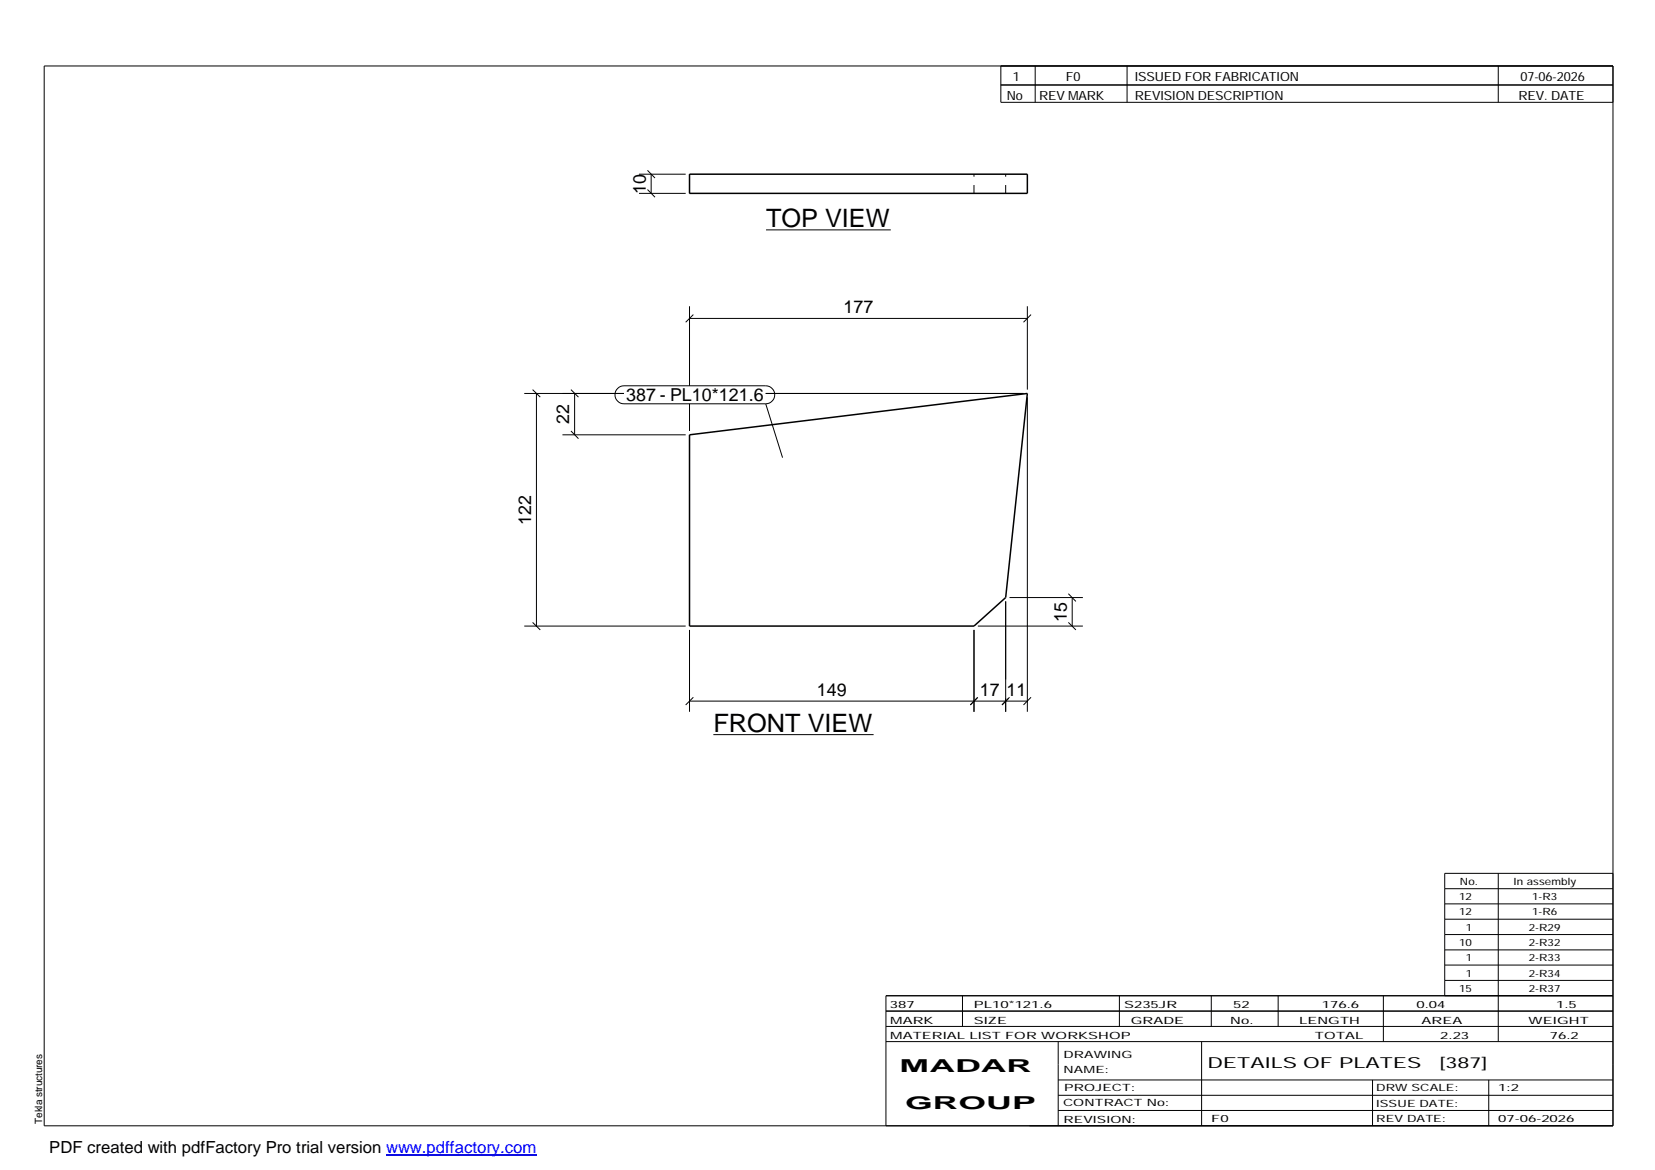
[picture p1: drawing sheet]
<svg xmlns="http://www.w3.org/2000/svg" width="420mm" height="297mm" viewBox="0 0 420 297" stroke-linecap="round" stroke-linejoin="round" font-family="sans-serif">
<path d="M175 44.2h85.8v4.9h-85.8zM175 110.4l85.8-10.5-5.5 51.8-8 7.2h-72.3z" fill="none" stroke="#000" stroke-width=".38"/>
<path d="M175 44.2v4.9M247.3 49.1v-4.9M255.3 49.1v-4.9" fill="none" stroke="#000" stroke-width=".25" stroke-dasharray="2.1 2.1" stroke-linecap="butt"/>
<g fill="none" stroke="#000" stroke-width=".25">
<path d="M11.2 16.7h398.3v269.1h-398.3zM254.1 16.7v9.3h155.4M262.8 16.7v9.3M286.1 16.7v9.3M380.4 16.7v9.3M254.1 21.6h155.4M162.2 49.1h11.9M162.2 44.2h11.9M164.4 48.1l1.9 2M164.4 43.3l1.9 1.9M165.3 44.2v4.9M194.5 58.4h31.6"/>
<path d="M175 77.8v20.1M176 79.9l-1.9 1.9M260.8 77.8v21.1M261.7 79.9l-1.9 1.9M133.1 99.9h25.3M135.2 98.9l2 1.9M136.2 99.9v59M144.9 98.9l2 1.9M145.9 99.9v10.5M156.8 98.6l.7-.5 .9-.2h36a2.29 2.29 0 0 1 2.3 2.3 2.29 2.29 0 0 1-2.3 2.3h-36a2.27 2.27 0 0 1-2.1-1.4 2.27 2.27 0 0 1 .5-2.5zM175 80.8h85.8M194.4 99.9h65.4"/>
<path d="M142.8 110.4h31.3M144.9 109.4l2 2M175 102.5v6.9M194.4 102.5l4.3 13.7M260.8 100.9v79.8M133.1 158.9h41M135.2 158l2 1.9M175 159.9v20.8M247.3 159.9v20.8M248.2 158.9h26.7M255.3 152.7v28M256.3 151.7h18.6"/>
<path d="M271.2 158l1.9 1.9M271.2 150.7l1.9 2M272.2 151.7v7.2M175 178h85.8M176 177l-1.9 2M248.2 177l-1.9 2M256.3 177l-1.9 2 1.7-1.7M261.7 177l-1.9 2M181.1 186.5h40.7M366.8 225.6h42.7M366.8 229.5h42.7M366.8 233.4h42.7"/>
<path d="M366.8 237.3h42.7M380.4 221.7v42.7M409.5 221.7h-42.7v31.1M224.9 256.7h184.6M244.3 252.8v7.8M284.2 252.8v7.8M307.5 252.8v7.8M324.5 252.8v7.8M351.2 252.8v11.6M366.8 241.2h42.7M366.8 245h42.7M366.8 248.9h42.7"/>
<path d="M409.5 252.8h-184.6v33M224.9 264.4h184.6M224.9 260.6h184.6M268.6 264.4v21.4M268.6 274.2h140.9M268.6 278.1h140.9M305.1 264.4v21.4M348.4 274.2v11.6M378 274.2v11.6M268.6 281.9h140.9"/>
</g>
<path d="M98 293.3h38.2" fill="none" stroke="#00f" stroke-width=".3"/>
<g font-size="6.4">
<text x="194.5" y="57.6">TOP VIEW</text>
<text x="181.1" y="185.7">FRONT VIEW</text>
</g>
<g font-size="4.5">
<text x="164" y="49.2" transform="rotate(-90 164 49.2)">10</text>
<text x="214.1" y="79.4">177</text>
<text x="159" y="101.9">387 - PL10*121.6</text>
<text x="144.5" y="107.6" transform="rotate(-90 144.5 107.6)">22</text>
<text x="134.8" y="133.2" transform="rotate(-90 134.8 133.2)">122</text>
<text x="270.8" y="157.8" transform="rotate(-90 270.8 157.8)">15</text>
<text x="207.4" y="176.6">149</text>
<text x="248.8" y="176.6">17</text>
<text x="255.5" y="176.6">11</text>
<text x="228.4" y="272.3">MADAR</text>
<text x="229.8" y="281.6">GROUP</text>
</g>
<text font-size="4.2" x="12.5" y="292.7">PDF created with pdfFactory Pro trial version www.pdffactory.com</text>
<g font-size="3.9">
<text x="306.5" y="271.3">DETAILS OF PLATES</text>
<text x="365.4" y="271.3">[387]</text>
</g>
<g font-size="3.2">
<text x="257.1" y="20.5">1</text>
<text x="270.6" y="20.5">F0</text>
<text x="288.1" y="20.5">ISSUED FOR FABRICATION</text>
<text x="386" y="20.5">07-06-2026</text>
<text x="255.6" y="25.5">No</text>
<text x="263.8" y="25.5">REV MARK</text>
<text x="288.1" y="25.5">REVISION DESCRIPTION</text>
<text x="385.5" y="25.5">REV. DATE</text>
</g>
<g font-size="2.5">
<text x="370.6" y="224.6">No.</text>
<text x="384.3" y="224.6">In assembly</text>
<text x="370.4" y="228.5">12</text>
<text x="370.4" y="232.4">12</text>
<text x="389" y="228.5">1-R3</text>
<text x="389" y="232.4">1-R6</text>
<text x="372.1" y="236.3">1</text>
<text x="388.1" y="236.3">2-R29</text>
<text x="370.4" y="240.2">10</text>
<text x="372.1" y="244.1">1</text>
<text x="388.1" y="240.2">2-R32</text>
<text x="388.1" y="244.1">2-R33</text>
<text x="370.4" y="251.8">15</text>
<text x="372.1" y="247.9">1</text>
<text x="388.1" y="247.9">2-R34</text>
<text x="388.1" y="251.8">2-R37</text>
<text x="225.9" y="255.9">387</text>
<text x="247.3" y="255.9">PL10*121.6</text>
<text x="285.4" y="255.9">S235JR</text>
<text x="313.1" y="255.9">52</text>
<text x="335.6" y="255.9">176.6</text>
<text x="359.6" y="255.9">0.04</text>
<text x="395.1" y="255.9">1.5</text>
<text x="226" y="263.7">MATERIAL LIST FOR WORKSHOP</text>
<text x="226" y="259.9">MARK</text>
<text x="247.2" y="259.9">SIZE</text>
<text x="287.1" y="259.9">GRADE</text>
<text x="312.3" y="259.9">No.</text>
<text x="329.8" y="259.9">LENGTH</text>
<text x="333.8" y="263.7">TOTAL</text>
<text x="360.9" y="259.9">AREA</text>
<text x="365.6" y="263.7">2.23</text>
<text x="388.1" y="259.9">WEIGHT</text>
<text x="393.4" y="263.7">76.2</text>
<text x="270" y="268.5">DRAWING</text>
<text x="270" y="272.5">NAME:</text>
<text x="269.9" y="280.9">CONTRACT No:</text>
<text x="270.2" y="277">PROJECT:</text>
<text x="349.4" y="277.1">DRW SCALE:</text>
<text x="349.4" y="281">ISSUE DATE:</text>
<text x="380.4" y="277.1">1:2</text>
<text x="10.7" y="285.4" transform="rotate(-90 10.7 285.4)">Tekla structures</text>
<text x="270" y="285">REVISION:</text>
<text x="307.5" y="284.8">F0</text>
<text x="349.4" y="284.8">REV DATE:</text>
<text x="380.4" y="284.8">07-06-2026</text>
</g>
</svg>
